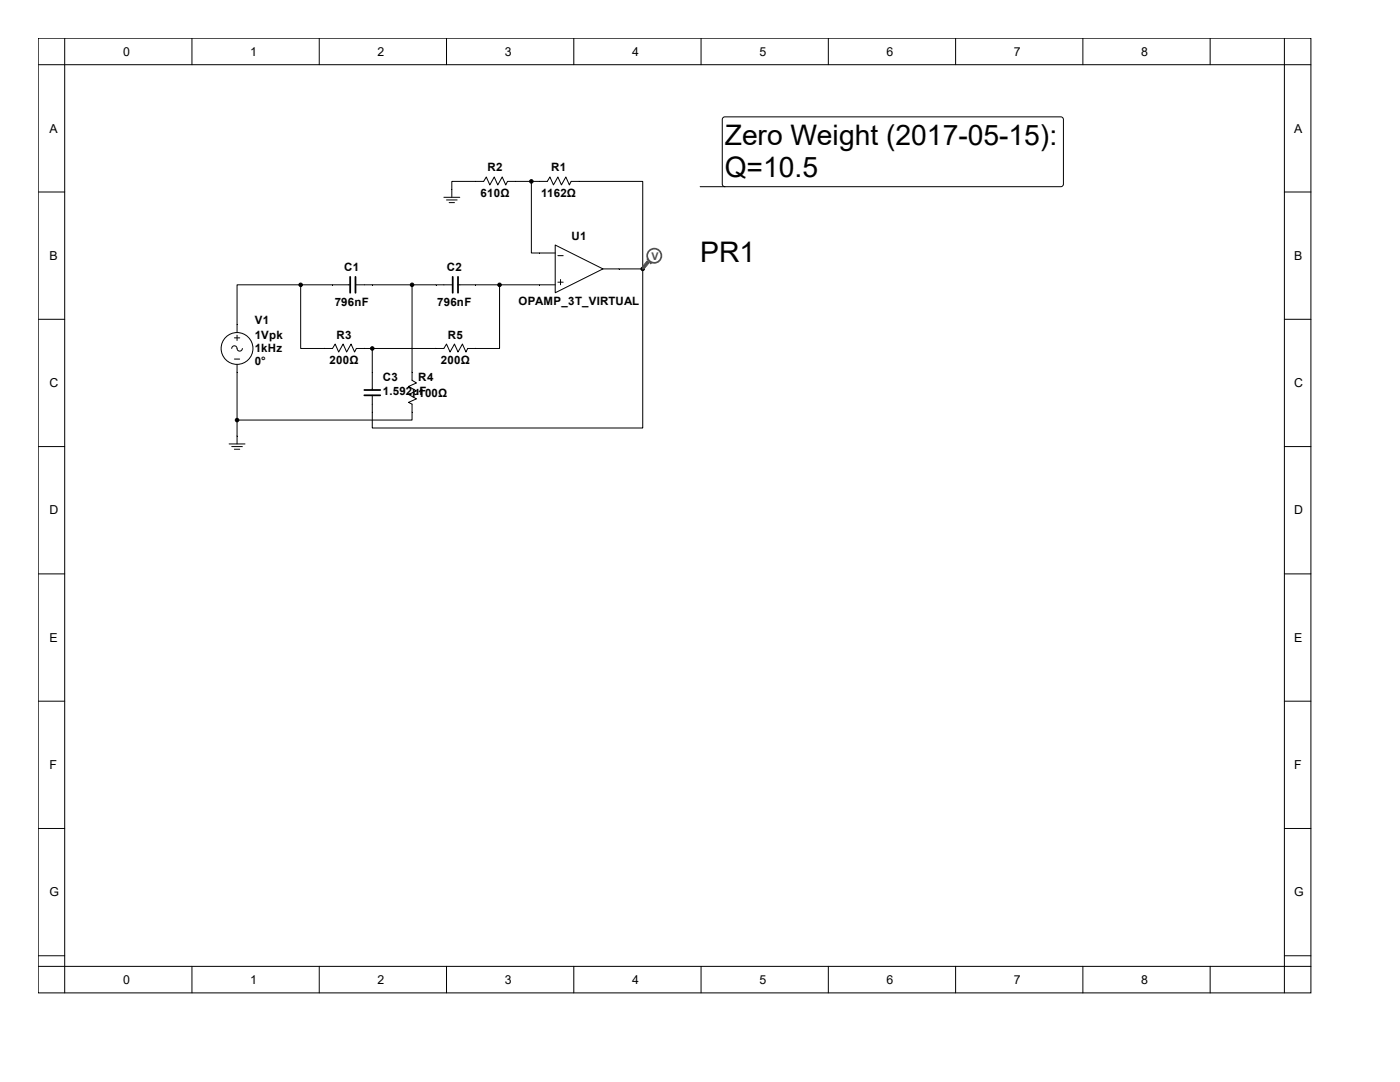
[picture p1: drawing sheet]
<svg xmlns="http://www.w3.org/2000/svg" width="279mm" height="216mm" viewBox="0 0 279 216" stroke-linecap="round" stroke-linejoin="round" font-family="sans-serif">
<g fill="none" stroke="#000" stroke-width=".2">
<path d="M7.6 7.6h254v190.5h-254zM7.6 12.9h254M12.9 7.6v190.5M38.3 7.6v5.3M63.7 7.6v5.3M89.1 7.6v5.3M114.5 7.6v5.3M139.9 7.6v5.3M165.3 7.6v5.3M190.7 7.6v5.3M216.1 7.6v5.3M241.5 7.6v5.3"/>
<path d="M256.3 7.6v190.5M7.6 38.3h5.3M88.6 39.4h3.2M89.1 39.9h2.1M90.2 39.4v-3.2h6.3l.5-.9 .8 1.6 .8-1.6 .7 1.6 .9-1.6 .7 1.6 .4-.7h7.9l.5-.9 .8 1.6 .8-1.6 .7 1.6 .9-1.6 .7 1.6 .4-.7h14.3v17.5M106 36.2v14.3h4.8M256.3 38.3h5.3M60 56.8v12.7h6.4l.5-.8 .7 1.5 .9-1.5 .7 1.5 .9-1.5 .7 1.5 .3-.7h17.5l.5-.8 .7 1.5 .9-1.5 .7 1.5 .9-1.5 .7 1.5 .3-.7h6.4v-12.7M60 56.8h-12.7v9.6M60 56.8h9.9M70.9 56.8h19.4M82.2 56.8v19.1l.9 .5-1.6 .7 1.6 .9-1.6 .7 1.6 .9-1.6 .7 .7 .3v3.2h-34.9"/>
<path d="M89.6 40.4h1.1M91.4 56.8h19.4M110.8 48.9l9.5 4.8-9.5 4.7zM111.3 51h1.1M111.3 56.3h1.1M111.9 55.8v1M120.3 53.7h8M128.3 53.7v31.7h-54v-6.5M7.6 63.7h5.3M46.8 67.4h1M46.8 71.6h1M47.3 66.9v1"/>
<path d="M47.3 72.7v15.9M48.4 69.5a.53 .53 0 0 1-.6 .6 .53 .53 0 0 1-.5-.6 .53 .53 0 0 0-.5-.5 .53 .53 0 0 0-.6 .5M74.3 69.5v8.3M256.3 63.7h5.3M7.6 89.1h5.3M45.7 88.6h3.2M46.2 89.1h2.2M46.8 89.6h1M256.3 89.1h5.3M7.6 114.5h5.3M256.3 114.5h5.3M7.6 139.9h5.3"/>
<path d="M256.3 139.9h5.3M7.6 165.3h5.3M256.3 165.3h5.3M7.6 190.7h5.3M7.6 192.8h254M38.3 192.8v5.3M63.7 192.8v5.3M89.1 192.8v5.3M114.5 192.8v5.3M139.9 192.8v5.3M165.3 192.8v5.3M190.7 192.8v5.3"/>
<path d="M216.1 192.8v5.3M241.5 192.8v5.3M256.3 190.7h5.3"/>
<circle cx="47.3" cy="69.5" r="3.2"/>
</g>
<path d="M69.9 55.2v3.2M70.9 55.2v3.2M90.3 55.2v3.2M91.4 55.2v3.2M72.7 77.8h3.2M72.7 78.9h3.2" fill="none" stroke="#000" stroke-width=".35"/>
<g fill="#000" stroke="#000" stroke-width=".2">
<circle cx="106" cy="36.2" r=".35"/>
<circle cx="60" cy="56.8" r=".35"/>
<circle cx="82.2" cy="56.8" r=".35"/>
<circle cx="99.7" cy="56.8" r=".35"/>
<circle cx="128.3" cy="53.7" r=".35"/>
<circle cx="74.3" cy="69.5" r=".35"/>
<circle cx="47.3" cy="83.8" r=".35"/>
</g>
<path d="M144.4 23.4l67.3-.1 .3 .1 .2 .4v12.9l-.2 .5-.3 .1h-67l-.3-.1-.3-.5v-12.9z" fill-rule="evenodd" fill="#fff" stroke="#000" stroke-width=".2"/>
<path d="M139.7 37.3h5" fill="none" stroke="#000" stroke-width=".2"/>
<path d="M129.2 52.1l.3 .4-.8 1-.4 .2v-.6z" fill-rule="evenodd" fill="#505050"/>
<path d="M129.2 52.1l.3 .4-.8 1-.4 .2v-.6z" fill="none" stroke="#505050" stroke-width=".2"/>
<path d="M129.2 51.7h.1l.7 .8-.1 .1z" fill-rule="evenodd" fill="#505050"/>
<path d="M129.2 51.7h.1l.7 .8-.1 .1z" fill="none" stroke="#505050" stroke-width=".2"/>
<circle cx="130.6" cy="51" r="1.42" fill="#fff"/>
<circle cx="130.6" cy="51" r="1.42" fill="none" stroke="#505050" stroke-width=".34"/>
<text font-size="5.7" x="139.7" y="52.4">PR1</text>
<g font-size="5.6">
<text x="144.7" y="28.9">Zero Weight (2017-05-15):</text>
<text x="144.7" y="35.2">Q=10.5</text>
</g>
<g font-size="2.5">
<text x="24.6" y="11.1">0</text>
<text x="50" y="11.1">1</text>
<text x="75.4" y="11.1">2</text>
<text x="100.8" y="11.1">3</text>
<text x="126.2" y="11.1">4</text>
<text x="151.6" y="11.1">5</text>
<text x="177" y="11.1">6</text>
<text x="202.4" y="11.1">7</text>
<text x="227.8" y="11.1">8</text>
<text x="9.9" y="26.5">A</text>
<text x="258.3" y="26.5">A</text>
<text x="9.9" y="51.9">B</text>
<text x="258.3" y="51.9">B</text>
<text x="9.9" y="77.3">C</text>
<text x="258.3" y="77.3">C</text>
<text x="9.9" y="102.7">D</text>
<text x="258.3" y="102.7">D</text>
<text x="9.9" y="128.1">E</text>
<text x="258.3" y="128.1">E</text>
<text x="9.9" y="153.5">F</text>
<text x="258.3" y="153.5">F</text>
<text x="9.9" y="178.9">G</text>
<text x="258.3" y="178.9">G</text>
<text x="24.6" y="196.3">0</text>
<text x="50" y="196.3">1</text>
<text x="75.4" y="196.3">2</text>
<text x="100.8" y="196.3">3</text>
<text x="126.2" y="196.3">4</text>
<text x="151.6" y="196.3">5</text>
<text x="177" y="196.3">6</text>
<text x="202.4" y="196.3">7</text>
<text x="227.8" y="196.3">8</text>
</g>
<g font-size="2.3">
<text x="97.3" y="34.2">R2</text>
<text x="110" y="34.2">R1</text>
<text x="95.9" y="39.3">610Ω</text>
<text x="108" y="39.3">1162Ω</text>
<text x="114" y="47.8">U1</text>
<text x="68.7" y="54">C1</text>
<text x="89.2" y="54">C2</text>
<text x="50.8" y="64.7">V1</text>
<text x="66.8" y="61">796nF</text>
<text x="87.2" y="61">796nF</text>
<text x="103.5" y="60.8">OPAMP_3T_VIRTUAL</text>
<text x="50.8" y="67.6">1Vpk</text>
<text x="50.8" y="70.2">1kHz</text>
<text x="67.1" y="67.6">R3</text>
<text x="89.4" y="67.6">R5</text>
<text x="50.8" y="72.9">0°</text>
<text x="65.7" y="72.6">200Ω</text>
<text x="76.4" y="76">C3</text>
<text x="83.5" y="76">R4</text>
<text x="88" y="72.6">200Ω</text>
<text x="76.4" y="78.8">1.592µF</text>
<text x="83.5" y="79.2">100Ω</text>
</g>
<text font-size="2.1" fill="#505050" x="130" y="51.9">V</text>
</svg>
